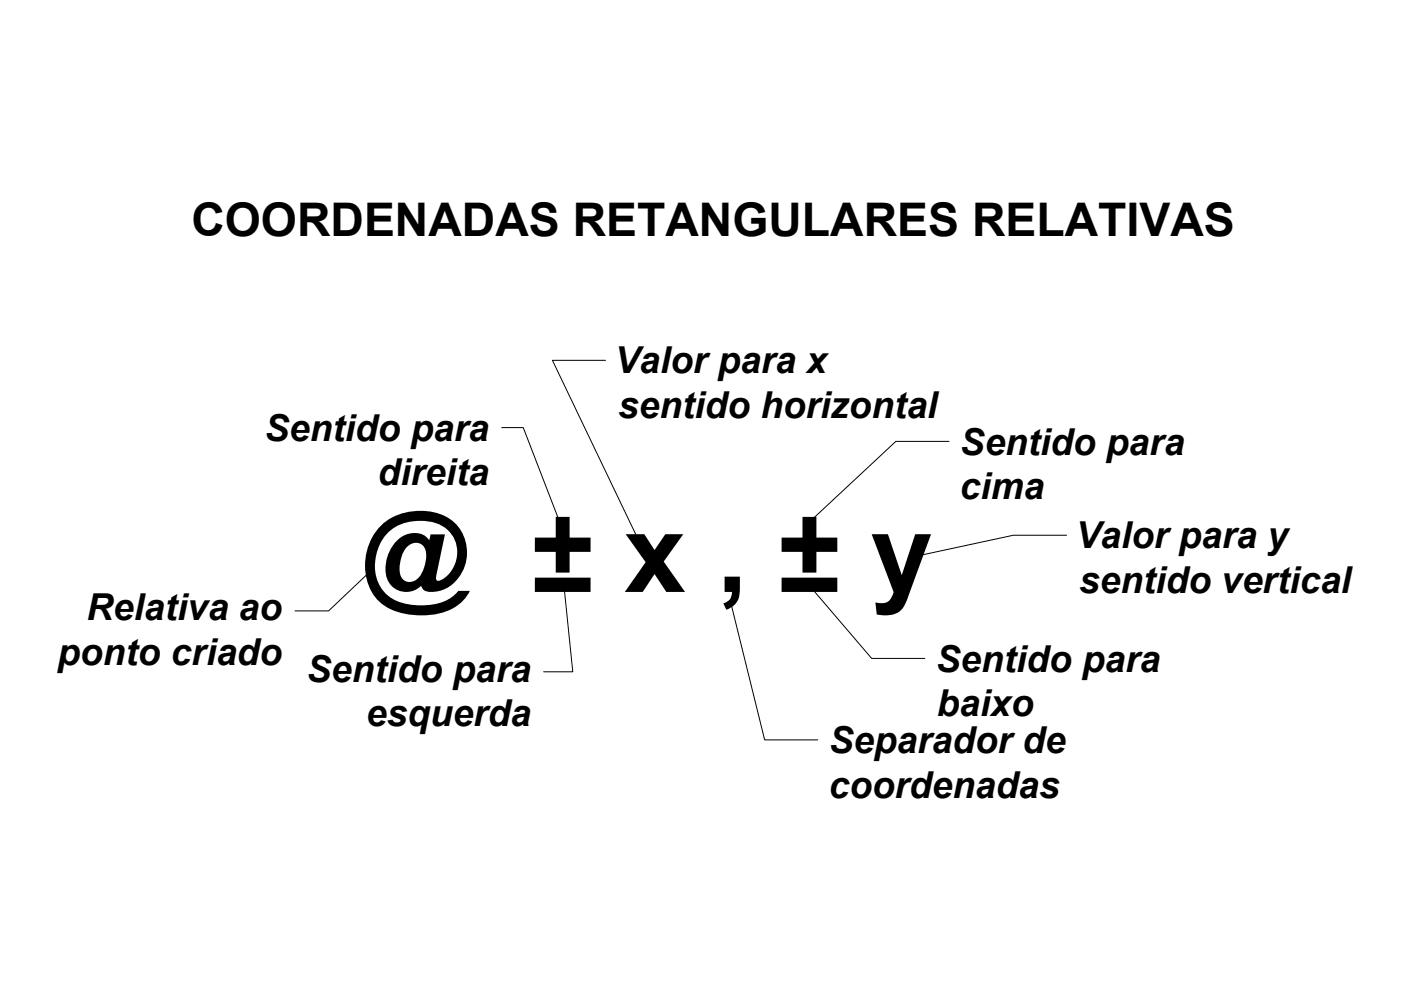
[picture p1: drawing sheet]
<svg xmlns="http://www.w3.org/2000/svg" width="297mm" height="210mm" viewBox="0 0 297 210" stroke-linecap="round" stroke-linejoin="round" font-family="sans-serif">
<!-- layer: 0 -->
<g fill="#000" stroke="#000" stroke-width=".21">
<path d="M118.5 111.6l.1 .2 .3-.4zM118.9 111.4v.5l-.3-.1zM118.9 111.4v.5h.3z"/>
<path d="M118.6 111.1l.3 .3-.1-.5zM118.6 111.1l.3 .3-.5-.1zM118.4 111.3l.1 .3 .4-.2z"/>
<path d="M118.9 111.4l.3 .5 .2-.2zM118.9 111.4l.6 .1-.1 .2zM118.9 111.4l.6 .1v-.3z"/>
<path d="M119.3 111l-.4 .4 .6-.2zM119 110.9l.3 .1-.4 .4zM118.8 110.9l.1 .5 .1-.5z"/>
<path d="M134.8 114.6l.2 .2 .3-.5zM135.3 114.3l-.1 .6-.2-.1zM135.3 114.3l-.1 .6 .3-.1z"/>
<path d="M134.9 114l.4 .3-.2-.4zM134.9 114l.4 .3h-.6zM134.7 114.3l.1 .3 .5-.3z"/>
<path d="M135.3 114.3l.2 .5 .2-.2zM135.3 114.3l.5 .1-.1 .2zM135.3 114.3l.5 .1-.1-.3z"/>
<path d="M135.6 113.9l-.3 .4 .4-.2zM135.3 113.8l.3 .1-.3 .4zM135.1 113.9l.2 .4v-.5z"/>
<path d="M170.6 111.5l.3 .2 .2-.5zM171.1 111.2v.5h-.2zM171.1 111.2v.5l.3-.1z"/>
<path d="M170.7 110.8l-.2 .2 .6 .2zM170.5 111l.6 .2-.6 .1zM170.5 111.3l.1 .2 .5-.3z"/>
<path d="M171.1 111.2l.3 .4 .1-.2zM171.1 111.2l.5-.1-.1 .3zM171.1 111.2l.5-.1-.2-.3z"/>
<path d="M171.2 110.7l-.1 .5 .3-.4zM170.9 110.7h.3l-.1 .5zM170.7 110.8l.4 .4-.2-.5z"/>
<path d="M193.5 118.1l.2 .2 .3-.3zM193.7 118.3l.3-.3-.1 .5zM194 118l-.1 .5h.3z"/>
<path d="M193.7 117.6l.3 .4v-.5zM193.7 117.6l.3 .4-.4-.2zM193.6 117.8l-.1 .3 .5-.1z"/>
<path d="M194 118l.2 .5 .2-.2zM194 118l.5 .1-.1 .2zM194 118l.5 .1 .1-.3z"/>
<path d="M194 118l.6-.2-.1-.2zM194.2 117.5l.3 .1-.5 .4zM194 117.5v.5l.2-.5z"/>
<path d="M78.3 120.6l-.2 .2 .5 .2zM78.1 120.8l.5 .2-.5 .1zM78.1 121.1l.2 .3 .3-.4z"/>
<path d="M78.3 121.4l.2 .1 .1-.5zM78.6 121l.2 .5h-.3zM78.6 121l.2 .5 .2-.1z"/>
<path d="M78.6 121l.4 .4 .1-.3zM78.6 121l.5-.1v.2zM78.6 121l.5-.1-.1-.3z"/>
<path d="M78.8 120.5l-.2 .5 .4-.4zM78.5 120.5h.3l-.2 .5zM78.3 120.6l.3 .4-.1-.5z"/>
<path d="M119.1 124.3l.1 .3 .4-.3zM119.2 124.6l.4-.3-.2 .4zM119.6 124.3l-.2 .4 .2 .1z"/>
<path d="M119.3 123.9l.3 .4-.1-.6zM119.3 123.9l.3 .4-.5-.2zM119.1 124.1v.2h.5z"/>
<path d="M119.6 124.3v.5l.3-.1zM119.6 124.3l.4 .2-.1 .2zM119.6 124.3l.4 .2 .1-.3z"/>
<path d="M119.6 124.3l.5-.1-.1-.3zM119.8 123.8l.2 .1-.4 .4zM119.5 123.7l.1 .6 .2-.5z"/>
<path d="M154.5 128l.1 .3 .4-.4zM155 127.9l-.2 .5-.2-.1zM155 127.9l-.2 .5h.3z"/>
<path d="M154.6 127.5l.4 .4-.2-.5zM154.6 127.5l.4 .4-.5-.1zM154.5 127.8v.2l.5-.1z"/>
<path d="M155 127.9l.1 .5 .2-.1zM155 127.9l.5 .2-.2 .2zM155 127.9l.5 .2v-.3z"/>
<path d="M155 127.9l.5-.1-.2-.2zM155.1 127.4l.2 .2-.3 .3zM154.8 127.4l.2 .5 .1-.5z"/>
<path d="M171.4 124.7l.2 .2 .2-.5zM171.8 124.4l.1 .5h-.3zM171.8 124.4l.1 .5 .3-.1z"/>
<path d="M171.5 124l-.1 .2 .4 .2zM171.4 124.2l.4 .2-.5 .1zM171.3 124.5l.1 .2 .4-.3z"/>
<path d="M171.8 124.4l.4 .4 .1-.2zM171.8 124.4l.6-.1-.1 .3zM171.8 124.4l.6-.1-.2-.2z"/>
<path d="M172 123.9l-.2 .5 .4-.3zM171.7 123.9h.3l-.2 .5zM171.5 124l.3 .4-.1-.5z"/>
</g>
<path d="M128.4 76.4h-11.3l18.2 37.9M106.4 90.7h4.5l8 20.7M201.2 93.6h-11.3l-18.8 17.6M226.1 113.5h-11.2l-20.9 4.5M78.6 121l-8.9 8.5h-7.1M119.6 124.3l1.8 18.1h-6.1M155 127.9l7.1 29h11.3M171.8 124.4l13 15.2h11.3" fill="none" stroke="#000" stroke-width=".21"/>
<text font-size="23.6" x="76.7" y="125.5">@ ± x , ± y</text>
<text font-size="9.8" x="40.6" y="50.1">COORDENADAS RETANGULARES RELATIVAS</text>
<g font-size="7.9">
<text x="130.3" y="79.1">Valor para x</text>
<text x="131" y="88.5">sentido horizontal</text>
<text x="56.1" y="93.5">Sentido para</text>
<text x="203.5" y="96.5">Sentido para</text>
<text x="80.1" y="102.9">direita</text>
<text x="203.5" y="105.8">cima</text>
<text x="228.1" y="116.2">Valor para y</text>
<text x="228.8" y="125.6">sentido vertical</text>
<text x="18.3" y="131.6">Relativa ao</text>
<text x="12.2" y="141">ponto criado</text>
<text x="198.4" y="142.5">Sentido para</text>
<text x="65" y="144.6">Sentido para</text>
<text x="77.6" y="154">esquerda</text>
<text x="198.6" y="151.9">baixo</text>
<text x="175.7" y="159.8">Separador de</text>
<text x="175.7" y="169.1">coordenadas</text>
</g>
</svg>
